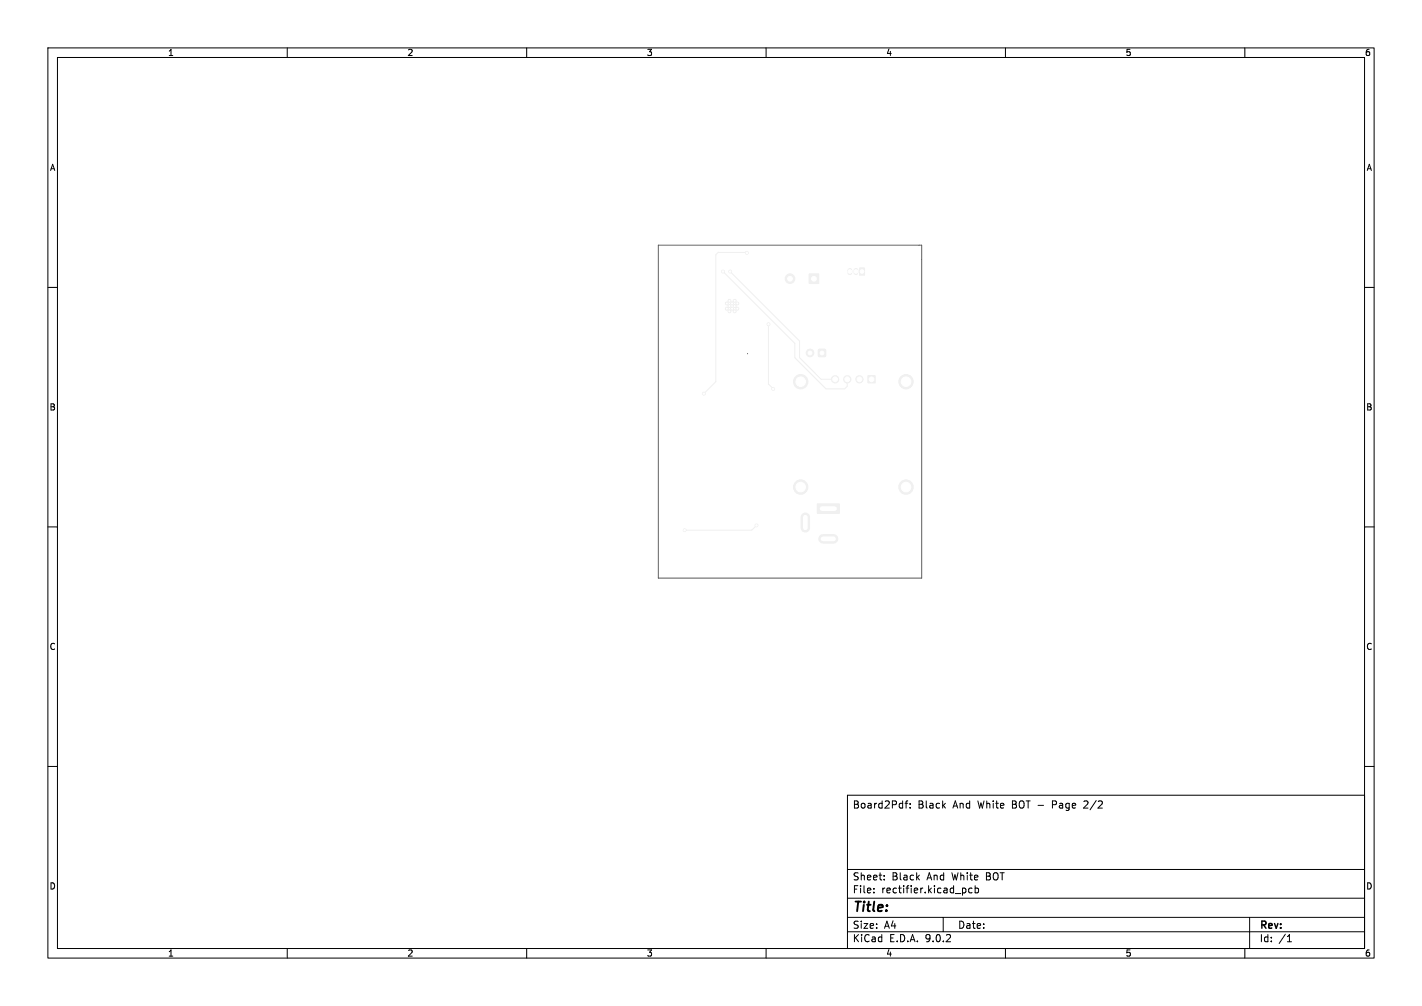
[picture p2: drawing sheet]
<svg xmlns="http://www.w3.org/2000/svg" width="297mm" height="210mm" viewBox="0 0 297 210" stroke-linecap="round" stroke-linejoin="round" font-family="sans-serif">
<g fill="#f0f0f0" stroke="#f0f0f0" stroke-width=".21">
<path d="M181.3 78.4h1.5v1.5h-1.5z"/>
<path d="M169 57.2h2v2h-2z"/>
<path d="M171 73h1.4v1.4h-1.4z"/>
<path d="M179.5 55.9h1.1v1.5h-1.1z"/>
<path d="M170.7 105.2h4.6v2h-4.6z"/>
<circle cx="179.5" cy="79.2" r=".75"/>
<circle cx="177" cy="79.2" r=".75"/>
<circle cx="174.4" cy="79.2" r=".75"/>
<circle cx="189.2" cy="79.7" r="1.5"/>
<circle cx="167.2" cy="79.7" r="1.5"/>
<circle cx="167.2" cy="101.7" r="1.5"/>
<circle cx="189.2" cy="101.7" r="1.5"/>
<circle cx="165" cy="58.2" r="1"/>
<circle cx="152.4" cy="62.8" r=".3"/>
<circle cx="153.5" cy="62.8" r=".3"/>
<circle cx="151.8" cy="63.3" r=".3"/>
<circle cx="152.9" cy="63.3" r=".3"/>
<circle cx="154" cy="63.3" r=".3"/>
<circle cx="152.4" cy="63.9" r=".3"/>
<circle cx="153.5" cy="63.9" r=".3"/>
<circle cx="151.8" cy="64.4" r=".3"/>
<circle cx="152.9" cy="64.4" r=".3"/>
<circle cx="154" cy="64.4" r=".3"/>
<circle cx="152.4" cy="65" r=".3"/>
<circle cx="153.5" cy="65" r=".3"/>
<circle cx="169.2" cy="73.7" r=".8"/>
<circle cx="160.5" cy="67.7" r=".3"/>
<circle cx="161.5" cy="81.2" r=".3"/>
<circle cx="147" cy="82.2" r=".3"/>
<circle cx="156" cy="52.8" r=".3"/>
<circle cx="152.5" cy="56.7" r=".3"/>
<circle cx="151" cy="56.7" r=".3"/>
<circle cx="143" cy="110.7" r=".3"/>
<circle cx="158" cy="109.7" r=".3"/>
</g>
<path d="M177.5 56.5v.4M178.8 56.5v.4" fill="none" stroke="#f0f0f0" stroke-width="1.1"/>
<path d="M168.2 108v2.2M171.9 112.5h2.2" fill="none" stroke="#f0f0f0" stroke-width="2"/>
<path d="M151 56.7l15 15v3l6.5 6.5h3.9l.6-.6v-1.4M152.5 56.7l14.5 14.5v3.5l4.5 4.5h2.9M156 52.8l-6-.1-.5 .5v26.5l-2.5 2.5M160.5 67.7v12.5l1 1M158 109.7l-1 1h-14" fill="none" stroke="#f0f0f0" stroke-width=".21"/>
<g fill="#fff" stroke="#fff" stroke-width=".21">
<circle cx="160.5" cy="67.7" r=".15"/>
<circle cx="161.5" cy="81.2" r=".15"/>
<circle cx="147" cy="82.2" r=".15"/>
<circle cx="156" cy="52.8" r=".15"/>
<circle cx="152.5" cy="56.7" r=".15"/>
<circle cx="151" cy="56.7" r=".15"/>
<circle cx="143" cy="110.7" r=".15"/>
<circle cx="158" cy="109.7" r=".15"/>
<circle cx="182" cy="79.2" r=".5"/>
<circle cx="179.5" cy="79.2" r=".5"/>
<circle cx="177" cy="79.2" r=".5"/>
<circle cx="174.4" cy="79.2" r=".5"/>
<circle cx="189.2" cy="79.7" r="1"/>
<circle cx="167.2" cy="79.7" r="1"/>
<circle cx="167.2" cy="101.7" r="1"/>
<circle cx="189.2" cy="101.7" r="1"/>
<circle cx="170" cy="58.2" r=".5"/>
<circle cx="165" cy="58.2" r=".5"/>
<circle cx="152.4" cy="62.8" r=".1"/>
<circle cx="153.5" cy="62.8" r=".1"/>
<circle cx="151.8" cy="63.3" r=".1"/>
<circle cx="152.9" cy="63.3" r=".1"/>
<circle cx="154" cy="63.3" r=".1"/>
<circle cx="152.4" cy="63.9" r=".1"/>
<circle cx="153.5" cy="63.9" r=".1"/>
<circle cx="151.8" cy="64.4" r=".1"/>
<circle cx="152.9" cy="64.4" r=".1"/>
<circle cx="154" cy="64.4" r=".1"/>
<circle cx="152.4" cy="65" r=".1"/>
<circle cx="153.5" cy="65" r=".1"/>
<circle cx="171.7" cy="73.7" r=".4"/>
<circle cx="169.2" cy="73.7" r=".4"/>
<circle cx="180" cy="56.7" r=".38"/>
<circle cx="178.8" cy="56.7" r=".38"/>
<circle cx="177.5" cy="56.7" r=".38"/>
</g>
<path d="M168.2 108v2.2M171.7 106.2h2.6M171.9 112.5h2.2" fill="none" stroke="#fff" stroke-width="1"/>
<g fill="none" stroke="#000" stroke-width=".21">
<path d="M10 10h277v190h-277zM12 12h273v186h-273zM60 10v2M110 10v2M160 10v2M210 10v2M260 10v2M10 60h2M156.1 73.8h.1M285 60h2M10 110h2M285 110h2"/>
<path d="M10 160h2M177 166h108v32h-108zM189 167.7h.6M189.6 167.2l-.4 .2v1.3M190.1 168.6v.1M190.1 167.8v.1M227.2 167.8l-.9 .9h.9M285 160h2M60 198v2M110 198v2M160 198v2M177 194.5h108"/>
<path d="M177 191.5h108M177 187.5h108M177 181.5h108M182.5 186.3v.1M182.5 185.5v.1M184.7 183.6v.1M184.7 182.8v.1M197 191.5v3M201.5 185.4l.2 .3v.4l-.2 .3M203 185.5l-.4-.1-.3 .3 .2 .6h.5M203.7 185.5l.4-.1 .3 .3-.2 .6h-.5M203.7 184.9v1.5"/>
<path d="M210 198v2M260 198v2M261 191.5v6.5M268.9 196.6h.8M269 195.5l.3-.4v1.5"/>
</g>
<path d="M137.5 51.2h55v69.5h-55z" fill="none" stroke="#575757" stroke-width=".21"/>
<text font-size="2.8" x="178" y="190.9">Title:</text>
<g font-size="2.1">
<text x="178" y="169">Board2Pdf:</text>
<text x="191.7" y="169">Black</text>
<text x="199.1" y="169">And</text>
<text x="204.4" y="169">White</text>
<text x="211.6" y="169">BOT -</text>
<text x="220.3" y="169">Page</text>
<text x="227.1" y="169">2/2</text>
<text x="178" y="184">Sheet:</text>
<text x="186.2" y="184">Black</text>
<text x="193.7" y="184">And</text>
<text x="199" y="184">White</text>
<text x="206.2" y="184">BOT</text>
<text x="178" y="186.7">File:</text>
<text x="184.1" y="186.7">rectifier.kicad_pcb</text>
<text x="178" y="196.9">KiCad</text>
<text x="178" y="194.1">Size:</text>
<text x="184.7" y="194.1">A4</text>
<text x="185.7" y="196.9">E.D.A.</text>
<text x="193.3" y="196.9">9.0.2</text>
<text x="200" y="194.1">Date:</text>
<text x="263" y="194.3">Rev:</text>
<text x="263" y="196.9">Id:</text>
<text x="267.1" y="196.9">/1</text>
</g>
<g font-size="1.8">
<text x="35" y="11.9">1</text>
<text x="85" y="11.9">2</text>
<text x="135" y="11.9">3</text>
<text x="185" y="11.9">4</text>
<text x="235" y="11.9">5</text>
<text x="285" y="11.9">6</text>
<text x="10.3" y="35.9">A</text>
<text x="285.4" y="35.9">A</text>
<text x="10.3" y="85.9">B</text>
<text x="285.3" y="85.9">B</text>
<text x="10.3" y="135.9">C</text>
<text x="285.3" y="135.9">C</text>
<text x="10.3" y="185.9">D</text>
<text x="285.3" y="185.9">D</text>
<text x="35" y="199.9">1</text>
<text x="85" y="199.9">2</text>
<text x="135" y="199.9">3</text>
<text x="185" y="199.9">4</text>
<text x="235" y="199.9">5</text>
<text x="285" y="199.9">6</text>
</g>
</svg>
